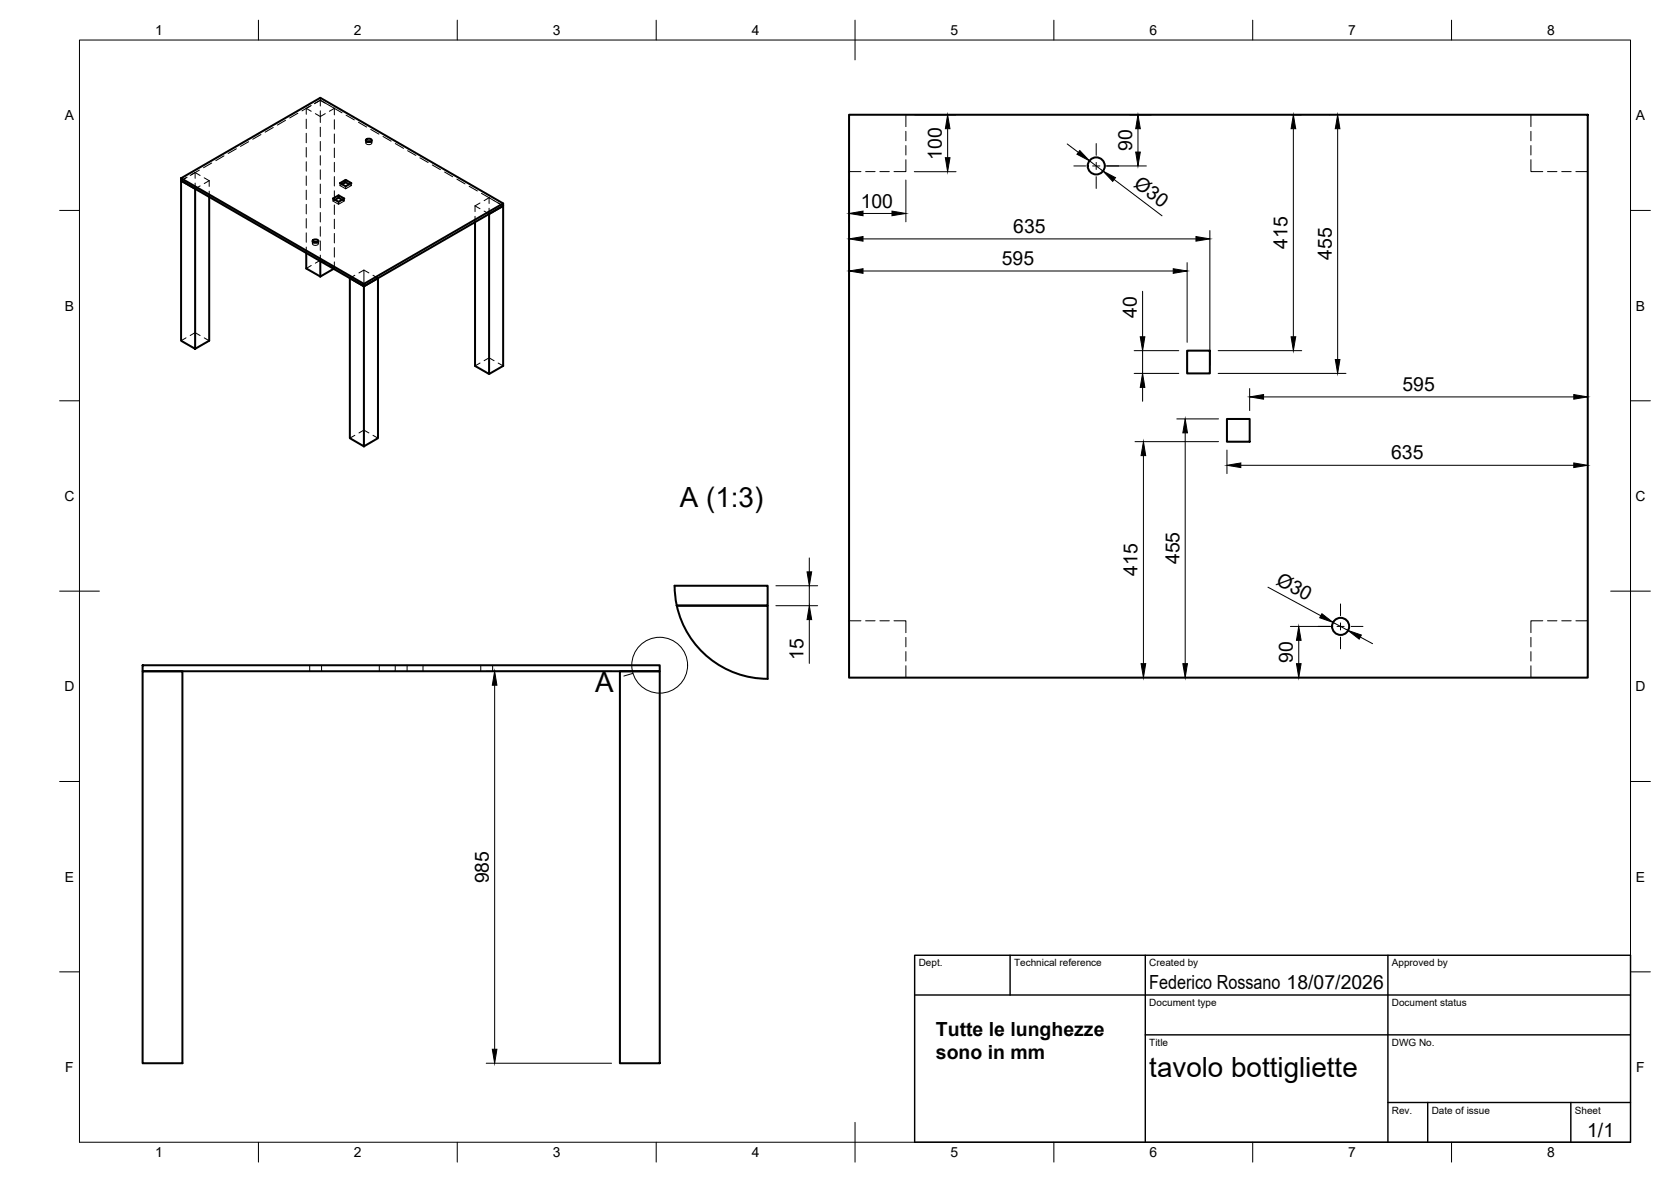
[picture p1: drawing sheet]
<svg xmlns="http://www.w3.org/2000/svg" width="420mm" height="297mm" viewBox="0 0 420 297" stroke-linecap="round" stroke-linejoin="round" font-family="sans-serif">
<!-- layer: Visible -->
<g fill="none" stroke="#000" stroke-width=".51">
<path d="M92.2 35l.5-.2a.58 .58 0 0 1 .8 .6l-.8 .3a.58 .58 0 0 1-.7-.5zM92.2 35.6l.5-.1 .6 .1M213.5 28.8h185.7v141.5h-185.7zM45.5 44.8l46 26.5v.7l-46-26.6zM45.5 44.8l35-20.2 46 26.5v.6l-35 20.3 3.5-2.1v40.2l-3.5 2.1M45.5 45.4l3.6 2v40.3l-3.6-2.1zM52.6 49.5v36.1l-3.5 2.1M85.1 49.1l-1.4 .8 1.4 .8 1.5-.8-1.5-.8v.6M85.1 49.7l.9 .5M85.1 49.7l-.9 .5M86.9 45.2l1.4 .8-1.4 .8-1.4-.8 1.4-.8v.6l-.9 .5M86.9 45.8l.9 .5"/>
<path d="M119.4 55.8v36.2l3.6 2v-40.2l3.5-2.1v40.3l-3.5 2M126.5 51.1l-35 20.2M77 63.6v3.9l3.5 2M78.8 60.3l.5-.1a.58 .58 0 0 1 .7 .5l-.7 .3a.58 .58 0 0 1-.7-.5zM78.8 60.9l.5-.1 .6 .1M80.5 65.6v3.9M83.9 67.5l-3.4 2M88 69.9l3.5 2.1v40.2l-3.5-2.1zM298.5 88.1h5.7v5.7h-5.7zM308.5 105.3h5.7v5.7h-5.7zM169.6 147.2h23.4v5h-22.8M169.6 147.2l.1 2.1 .5 2.9"/>
<path d="M170.2 152.2h22.8v18.4a23.4 23.4 0 0 1-22.8-18.4zM35.9 167.2h130v1.5h-130zM35.9 168.7h10v98.5h-10zM155.9 168.7h10v98.5h-10z"/>
<circle cx="275.6" cy="41.7" r="2.15"/>
<circle cx="337.1" cy="157.4" r="2.15"/>
</g>
<!-- layer: Hidden -->
<g fill="none" stroke="#000" stroke-width=".25">
<path d="M56.3 39.2l-2 1.2M59.4 37.4l-2 1.2M62.5 35.6l-2 1.2M65.6 33.8l-2.1 1.2M68.7 32l-2 1.2M71.8 30.2l-2.1 1.2M74.9 28.5l-2.1 1.1M77 27.2v1.5M77 29.9v2.4M77 33.5v2.4M77 37.1v2.4M77 27.2l1.3 .8"/>
<path d="M78 26.7l-2.1 1.2M78.3 26.5l-1.3 .7M80.5 25.2l-1.2 .7M80.5 25.2l-1.5 .9M80.5 24.6v2M80.5 27.8v1.5l-1.2-.7M80.5 32v2.3M80.5 35.5v2.4M80.5 39.1v2.4M80.5 25.2l1.3 .7M80.5 25.2l2.4 1.4M81.8 28.6l-1.3 .7v1.5"/>
<path d="M82.8 26.5l1.3 .7M83.9 27.1l2.1 1.2M84.1 27.2l-1.3 .8M84.1 27.2v1.7M84.1 30.1v2.4M84.1 33.7v2.3M84.1 37.2v2.4M87 28.9l2.1 1.2M90.1 30.7l2.1 1.2M92 35.3v.6M92.2 35.6a.44 .44 0 0 0-.1 .6 .44 .44 0 0 0 .6 .2l.5-.1a.34 .34 0 0 0 .3-.3 .34 .34 0 0 0-.2-.4M93.2 32.5l2.1 1.2"/>
<path d="M93.5 35.3v.6M96.3 34.3l2.1 1.2M99.4 36.1l2.1 1.2M102.5 37.9l2.1 1.2M105.6 39.7l2.1 1.1M227.8 28.8v3M227.8 33v2.4M227.8 36.6v2.4M384.9 28.8v3M384.9 33v2.4M384.9 36.6v2.4M47.1 44.5l-1.6 .9 1.3-.7"/>
<path d="M49.1 46v1.4l1.2-.7M49.1 43.4l1.2 .7M49.1 43.4v1.4M49.1 43.4l-1.3 .7M50.1 42.7l-2 1.2M51.4 44.7l1.2 .7M52.6 45.4l-1.2 .7M52.6 45.4v1.4M52.6 48v1.5M53.2 41l-2 1.1M77 40.6v2.4M77 44.2v2.4"/>
<path d="M77 47.8v2.4M77 51.4v2.3M77 54.9v2.4M77 58.5v2.4M80.5 42.7v2.4M80.5 46.3v2.3M80.5 49.8v2.4M80.5 53.4v2.4M80.5 57v2.4M83.7 49.9v.6l1.4 .8M84.1 40.8v2.4M84.1 44.4v2.3"/>
<path d="M84.1 47.9v2.4M84.1 51.5v2.4M84.1 55.1v2.4M84.1 58.7v2.4M84.2 50.2l-.5 .3M85.5 46v.6l1.4 .8M86 46.3l-.5 .3M86.6 49.9v.6l-.6-.3M86.6 50.5l-1.5 .8v-.6M87.8 46.3l.5 .3M88.3 46.6l-1.4 .8v-.6M88.3 46v.6"/>
<path d="M108.7 41.5l2 1.1M111.8 43.2l2 1.2M114.9 45l2 1.2M118 46.8l2 1.2M119.4 51.7v1.5M119.4 54.4v1.4M119.4 51.7l1.3 .8M120.7 51l-1.3 .7M121.1 48.6l2 1.2M123 49.7l1.2 .7M123 49.7v1.4M123 52.3v1.5l-1.3-.7"/>
<path d="M123 49.7l-1.3 .7M124.1 50.4l2.4 1.3-1.2-.7M213.5 43.1h3M217.7 43.1h2.3M221.2 43.1h2.4M227.8 40.1v3h-3M384.9 40.1v3h3M389.1 43.1h2.4M392.7 43.1h2.4M396.2 43.1h3M77 62.1v1.5M78.3 66.7l-1.3 .8"/>
<path d="M78.5 60.6v.6M78.8 60.9a.43 .43 0 0 0-.2 .6 .43 .43 0 0 0 .6 .2l.6-.1a.34 .34 0 0 0 .3-.3 .34 .34 0 0 0-.3-.4M79.3 66.1l1.2-.7 1.3 .7M80.1 60.6v.6M80.5 60.5v2.4M80.5 64.1v1.5M82.8 66.7l1.3 .8M84.1 67.5h-.2M84.1 62.2v2.4M84.1 65.8v1.7M89.2 69.2l-1.2 .7M90.3 68.6l1.2-.7v3.4"/>
<path d="M91.5 67.9l1.3 .7M93.8 69.2l1.2 .7M46.8 84.9l-1.3 .7M47.8 84.3l1.3-.7 1.2 .7M51.4 84.9l1.2 .7M120.7 91.2l-1.3 .8M121.7 90.6l1.3-.7 1.2 .7M125.3 91.2l1.2 .8M89.2 109.4l-1.2 .7M90.3 108.8l1.2-.7 1.3 .7M93.8 109.4l1.2 .7M213.5 156h3"/>
<path d="M217.7 156h2.3M221.2 156h2.4M224.8 156h3v3M387.9 156h-3v3M389.1 156h2.4M392.7 156h2.4M396.2 156h3M77.9 167.2v1.5M80.9 167.2v1.5M95.4 167.2v1.5M99.4 167.2v1.5M102.4 167.2v1.5"/>
<path d="M106.4 167.2v1.5M120.9 167.2v1.5M123.9 167.2v1.5M227.8 160.2v2.3M227.8 163.8v2.3M227.8 167.3v3M384.9 160.2v2.3M384.9 163.8v2.3M384.9 167.3v3"/>
</g>
<!-- layer: BORDER -->
<g fill="none" stroke="#000" stroke-width=".25">
<path d="M20 10.1h390v276.9h-390zM65 5.1v5M115 5.1v5M165 5.1v5M215 5.1v10M265 5.1v5M315 5.1v5M365 5.1v5M15 52.9h5M410 52.9h5M15 100.7h5M410 100.7h5"/>
<path d="M15 148.6h10M405 148.6h10M15 196.4h5M410 196.4h5M15 244.2h5M410 244.2h5M65 287v5M115 287v5M165 287v5M215 282.1v9.9M265 287v5M315 287v5"/>
<path d="M365 287v5"/>
</g>
<!-- layer: TITLEBLOCK -->
<path d="M230 240.1h180v46.9h-180zM230 250h180M254 240.1v9.9M288 240.1v46.9M349 240.1v46.9M288 260.1h122M349 277.1h61M359 277.1v9.9M395 277.1v9.9" fill="none" stroke="#000" stroke-width=".36"/>
<!-- layer: Detail Boundary -->
<g fill="none" stroke="#000" stroke-width=".25">
<path d="M159.2 169.2l-2.3 .7"/>
<circle cx="165.9" cy="167.2" r="7"/>
</g>
<!-- layer: FD_Dimensions -->
<g fill="none" stroke="#000" stroke-width=".25">
<path d="M229.9 28.9h10.5M238.3 32.3v7.3M268.4 36.2l2.7 2.1M284 28.9h5.5M286.1 32.3v5.9M324.7 28.9h2.6M325.2 32.3v52.3M334.2 28.9h.2M336.3 32.3v58M213.5 45.2v10.5M213.5 57.9v19.7M217 53.6h7.3"/>
<path d="M227.8 45.2v10.5M229.9 43.1h10.5M273.9 40.4l3.4 2.6M277.7 41.7h10.5M280.1 45.1l12.1 9.1M304.2 57.9v33.8M217 68.1h78M217 60h83.7M287.3 73.2v11.4M298.5 66v20M285.2 88.1h11.2M285.2 93.8h11.2"/>
<path d="M287.3 88.1v5.7M287.3 97.4v3.4M306.3 88.1h21M306.3 93.8h32.1M314.2 97.6v5.6M317.7 99.7h78M285.4 111h21M287.5 114.5v52.3M295.9 105.3h10.5M298 108.8v58M308.5 113.1v5.9M312 116.9h83.7"/>
<path d="M195.1 147.2h10.5M195.1 152.2h10.5M203.5 140.2v3.5M203.5 147.2v5M203.5 155.7v11M318.8 147.6l13.3 7.1M324.5 157.4h10.5M335.2 156.4l3.8 2M122.3 168.7h31.5M124.4 172.2v91.5M287.8 170.3h1.8M295.9 170.3h.6"/>
<path d="M324.5 170.3h2.5M326.6 160.9v5.9M342 160.1l3.1 1.7M122.3 267.2h31.5"/>
</g>
<g fill="#000" stroke="#000" stroke-width=".25">
<path d="M238.3 28.9l.6 3.4h-1.2zM237.7 39.6h1.2l-.6 3.5zM271.5 37.8l2.4 2.6-3.1-1.6zM286.1 28.9l.6 3.4h-1.1zM285.6 38.2h1.1l-.6 3.5zM325.2 28.9l.6 3.4h-1.2zM336.3 28.9l.6 3.4h-1.2zM213.5 53.6l3.5-.5v1.1zM213.5 60l3.5-.6v1.2zM224.3 53.1l3.5 .5-3.5 .6zM277.3 43l3.2 1.6-.7 1zM300.7 59.4l3.5 .6-3.5 .6z"/>
<path d="M213.5 68.1l3.5-.6v1.2zM295 67.5l3.5 .6-3.5 .6zM287.3 93.8l.6 3.6h-1.2zM286.7 84.6h1.2l-.6 3.5zM314.2 99.7l3.5-.5v1.1zM324.6 84.6h1.2l-.6 3.5zM335.7 90.3h1.2l-.6 3.5zM395.7 99.2l3.5 .5-3.5 .6zM287.5 111l.6 3.5h-1.2zM298 105.3l.6 3.5h-1.2zM308.5 116.9l3.5-.6v1.2zM395.7 116.3l3.5 .6-3.5 .6z"/>
<path d="M202.9 143.7h1.2l-.6 3.5zM203.5 152.2l.6 3.5h-1.2zM332.4 154.2l2.8 2.2-3.4-1.2zM339 158.4l3.3 1.2-.5 1zM124.4 168.7l.5 3.5h-1.1zM286.9 166.8h1.2l-.6 3.5zM297.4 166.8h1.2l-.6 3.5zM326.6 157.4l.6 3.5h-1.2zM326 166.8h1.2l-.6 3.5zM123.8 263.7h1.1l-.5 3.5z"/>
</g>
<!-- layer: Smart Centers -->
<path d="M275.6 36.1v2.9M270 41.7h3M274.7 41.7h1.8M275.6 40.8v1.8M275.6 44.4v3M278.3 41.7h3M331.4 157.4h3M336.2 157.4h1.8M337.1 151.8v2.9M337.1 156.5v1.8M339.7 157.4h3M337.1 160.1v3" fill="none" stroke="#000" stroke-width=".25"/>
<g font-size="7">
<text x="170.9" y="127.5">A (1:3)</text>
<text x="149.7" y="173.8">A</text>
<text x="289" y="270.6">tavolo bottigliette</text>
</g>
<g font-size="4.9">
<text x="236.8" y="40.2" transform="rotate(-90 236.8 40.2)">100</text>
<text x="284.7" y="38" transform="rotate(-90 284.7 38)">90</text>
<text x="284.8" y="46.7" transform="rotate(37 284.8 46.7)">Ø30</text>
<text x="216.4" y="52.2">100</text>
<text x="254.8" y="58.6">635</text>
<text x="323.7" y="62.5" transform="rotate(-90 323.7 62.5)">415</text>
<text x="334.9" y="65.4" transform="rotate(-90 334.9 65.4)">455</text>
<text x="251.9" y="66.6">595</text>
<text x="285.8" y="79.8" transform="rotate(-90 285.8 79.8)">40</text>
<text x="352.6" y="98.3">595</text>
<text x="349.8" y="115.5">635</text>
<text x="296.5" y="141.8" transform="rotate(-90 296.5 141.8)">455</text>
<text x="286" y="144.6" transform="rotate(-90 286 144.6)">415</text>
<text x="320.6" y="146.8" transform="rotate(28 320.6 146.8)">Ø30</text>
<text x="202" y="165.8" transform="rotate(-90 202 165.8)">15</text>
<text x="325.1" y="166.5" transform="rotate(-90 325.1 166.5)">90</text>
<text x="122.9" y="222" transform="rotate(-90 122.9 222)">985</text>
<text x="289" y="248.5">Federico Rossano 18/07/2026</text>
<text x="235.3" y="260.4">Tutte le lunghezze</text>
<text x="235.3" y="266.2">sono in mm</text>
<text x="399.1" y="285.7">1/1</text>
</g>
<g font-size="3.5">
<text x="39" y="8.8">1</text>
<text x="89" y="8.8">2</text>
<text x="139" y="8.8">3</text>
<text x="189" y="8.8">4</text>
<text x="239" y="8.8">5</text>
<text x="289" y="8.8">6</text>
<text x="339" y="8.8">7</text>
<text x="389" y="8.8">8</text>
<text x="16.3" y="30.2">A</text>
<text x="411.3" y="30.2">A</text>
<text x="16.3" y="78">B</text>
<text x="411.3" y="78">B</text>
<text x="16.2" y="125.9">C</text>
<text x="411.2" y="125.9">C</text>
<text x="16.2" y="173.7">D</text>
<text x="411.2" y="173.7">D</text>
<text x="16.3" y="221.6">E</text>
<text x="411.3" y="221.6">E</text>
<text x="16.4" y="269.4">F</text>
<text x="411.4" y="269.4">F</text>
<text x="39" y="290.8">1</text>
<text x="89" y="290.8">2</text>
<text x="139" y="290.8">3</text>
<text x="189" y="290.8">4</text>
<text x="239" y="290.8">5</text>
<text x="289" y="290.8">6</text>
<text x="339" y="290.8">7</text>
<text x="389" y="290.8">8</text>
</g>
<g font-size="2.5">
<text x="231" y="242.9">Dept.</text>
<text x="255" y="242.9">Technical reference</text>
<text x="289" y="242.9">Created by</text>
<text x="350" y="242.9">Approved by</text>
<text x="289" y="252.8">Document type</text>
<text x="350" y="252.8">Document status</text>
<text x="289" y="262.9">Title</text>
<text x="350" y="262.9">DWG No.</text>
<text x="350" y="279.9">Rev.</text>
<text x="360" y="279.9">Date of issue</text>
<text x="396" y="279.9">Sheet</text>
</g>
</svg>
